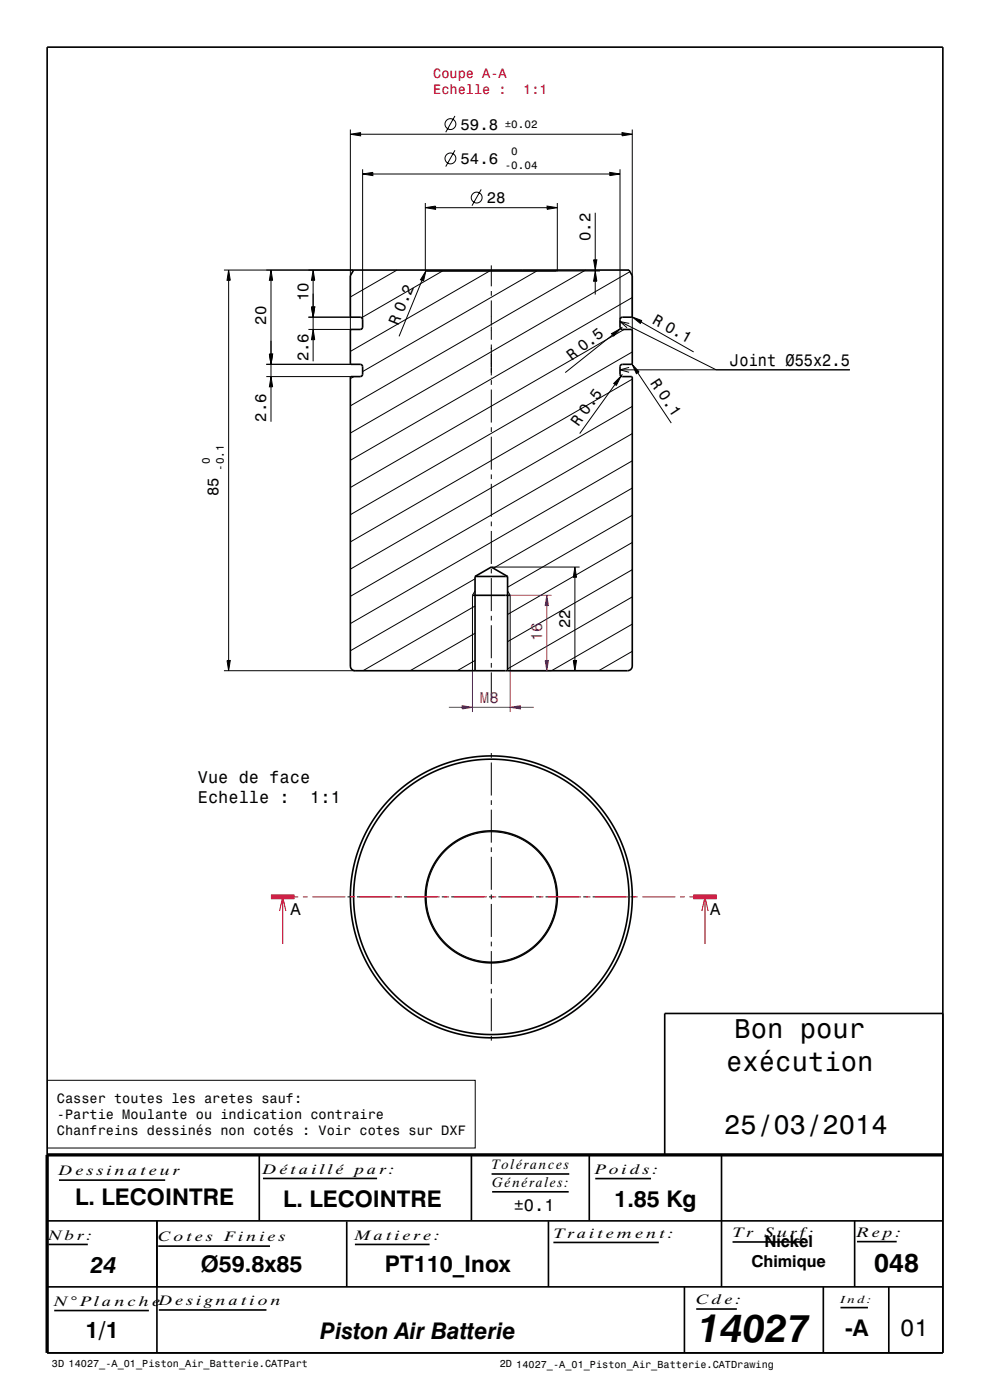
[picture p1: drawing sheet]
<svg xmlns="http://www.w3.org/2000/svg" width="210mm" height="297mm" viewBox="0 0 210 297" stroke-linecap="round" stroke-linejoin="round" font-family="sans-serif">
<g fill="none" stroke="#000" stroke-width=".21">
<path d="M74.3 28.5l2.2-.4v.7zM74.3 27.5v42.5M76.5 28.5h55.4M76.9 36.9l2.2-.3v.7zM76.9 35.9v31.9M79.1 36.9h50.2M96.5 31.9l-1.9 3.4M96.5 24.6l-1.9 3.5M129.3 36.6l2.2 .3-2.2 .4zM131.5 35.9v31.9M131.9 28.1l2.2 .4-2.2 .3zM134.1 27.5v42.5"/>
<path d="M47.5 57.3h27.5M48.5 57.3l.3 2.2h-.6zM48.5 59.5v80.6M84.2 57.3l-9.9 5.7M90.2 44.1l2.2-.4v.7zM90.2 43.1v14.2M92.4 44.1h23.6M93.9 57.5l-17.2 9.9M102.1 40.2l-2 3.4M103.9 57.5l-29.6 17.1M104.2 56.3v4.4M113.9 57.5l-37 21.3"/>
<path d="M116 43.7l2.2 .4-2.2 .3zM118 57.5h9.3M118.2 43.1v14.2M124.2 57.3l-49.9 28.8M125.9 55.1h.7l-.3 2.2zM126.3 57.5l.3 2.2h-.7zM126.3 45.1v10M126.3 57.3v.2M126.3 59.7v2.8M133.6 57.6l-59.3 34.3M56.5 77.3h17.9M56.5 79.9h17.9"/>
<path d="M65.4 67.3h9M65.4 69.9h9M75.1 79.9l-.8 .4M104.2 61.7v1M104.2 63.7v5.4M104.2 69.3v2.8M104.2 73.1v6.5M132.4 69.9l-58.1 33.5M134.1 74.7l-59.8 34.5M134.1 63.1l-59.8 34.5M104.2 80.1v.1M104.2 80.6v1"/>
<path d="M104.2 82.6v7M104.2 90.6v1M104.2 92.6v7M134.1 97.8l-59.8 34.5M134.1 92l-59.8 34.5M134.1 86.2l-59.8 34.5M134.1 80.4l-59.8 34.6M104.2 100.6v1M104.2 102.6v7M104.2 110.6v1M104.2 112.6v7M134.1 115.1l-26.4 15.3"/>
<path d="M134.1 109.3l-26.4 15.3M134.1 103.5l-29.4 17M100.8 134.3l-13.8 8M100.8 128.6l-23.8 13.7M100.8 122.8l-26.5 15.3M100.8 125.3l-.6 1v16M104.2 120.3h18.8M104.2 120.6v1M104.2 122.6v7M104.2 130.6v1M104.2 132.6v7M107.7 125.3l.5 1v16"/>
<path d="M134.1 138.2l-7.1 4.1M134.1 132.4l-17.1 9.9M134.1 126.6l-26.4 15.3M134.1 120.9l-26.4 15.2M47.5 142.3h27.8M48.2 140.1h.6l-.3 2.2zM100.8 140.1l-3.8 2.2M104.2 159.8v1M104.2 140.6v1M104.2 142.6v5.9M104.2 161.8v7M104.2 169.8v1"/>
<path d="M104.2 171.8v7M104.2 179.8v1M73.7 190.3h1M75.7 190.3h7M83.7 190.3h1M85.7 190.3h7M93.7 190.3h1M95.7 190.3h7M103.7 190.3h1M104.2 181.8v7M104.2 189.8v1M104.2 191.8v7"/>
<path d="M104.2 199.8v1M105.7 190.3h7M113.7 190.3h1M115.7 190.3h7M123.7 190.3h1M125.7 190.3h7M133.7 190.3h1M104.2 201.8v7M104.2 209.8v1M104.2 211.8v7M104.2 219.8v1M10.1 229.2h90.7v14.3h-90.7z"/>
<circle cx="95.5" cy="26.3" r="1.15"/>
<circle cx="95.5" cy="33.6" r="1.15"/>
<circle cx="101.1" cy="41.9" r="1.15"/>
<circle cx="104.2" cy="190.3" r="13.8"/>
</g>
<path d="M108.2 126.3h8.8M100.2 142.3v8.8M117 142.3h-8.8v8.8" fill="none" stroke="#800080" stroke-width=".21"/>
<g fill="none" stroke="#000" stroke-width=".35">
<path d="M10 10h190v277h-190zM75 57.3h58.4l.7 1.2v8.7l-2.3 .1-.3 .4v1.7l.1 .2 .4 .3 2.1 .1v7.2l-2.3 .2-.3 .3v1.7l.1 .2 .4 .3 2.1 .1v61.3l-.1 .5-.4 .4-.5 .1h-57.8l-.5-.2-.4-.3-.1-.5v-61.3l2.1-.1 .4-.2 .1-.3v-1.6l-.2-.4-2.4-.2v-7.2l2.1-.1 .4-.2 .1-.3v-1.6l-.2-.4-2.4-.2v-8.7zM90.2 57.3l.2 .2h27.6l.2-.2M100.2 126.3h8M100.8 122.3l3.4-2 3.5 2M100.8 122.3v20M100.8 122.3h6.9M107.7 122.3v20M200 215h-59v30M10 259h190M33.3 259v28M55 245v13.9"/>
<path d="M73.6 259.1v13.9M100 245v13.9M116.3 259.1v13.9M125 244.9v14M153 245v28M181.3 259v14M10 273h190M145.2 273v14M174.6 273v14M188.5 273v14"/>
<circle cx="104.2" cy="190.3" r="29.9"/>
<circle cx="104.2" cy="190.3" r="29.2"/>
<circle cx="104.2" cy="190.3" r="14"/>
</g>
<path d="M200 245h-190v42" fill="none" stroke="#000" stroke-width=".7" stroke-linecap="butt"/>
<path d="M57.5 190.3h5M147 190.3h5" fill="none" stroke="#f00" stroke-width="1" stroke-linecap="butt"/>
<g fill="none" stroke="#f00" stroke-width=".21">
<path d="M59.3 193.3l.7-3 .6 3M60 190.3v10M62.5 190.3h.8M64.3 190.3h1M66.3 190.3h7M74.3 190.3h1M76.3 190.3h7M84.3 190.3h1M86.3 190.3h7M94.3 190.3h1M96.3 190.3h7M104.3 190.3h1"/>
<path d="M106.3 190.3h7M114.3 190.3h1M116.3 190.3h7M124.3 190.3h1M126.3 190.3h7M134.3 190.3h1M136.3 190.3h7M144.3 190.3h1M146.3 190.3h.7M148.9 193.3l.6-3 .7 3M149.5 190.3v10"/>
</g>
<g fill="#000">
<path d="M74.3 28.5l2.2-.4v.7z" fill-rule="evenodd"/>
<path d="M76.9 36.9l2.2-.3v.7z" fill-rule="evenodd"/>
<path d="M129.3 36.6l2.2 .3-2.2 .4z" fill-rule="evenodd"/>
<path d="M131.9 28.1l2.2 .4-2.2 .3z" fill-rule="evenodd"/>
<path d="M48.5 57.3l.3 2.2h-.6z" fill-rule="evenodd"/>
<path d="M90.2 44.1l2.2-.4v.7z" fill-rule="evenodd"/>
<path d="M116 43.7l2.2 .4-2.2 .3z" fill-rule="evenodd"/>
<path d="M125.9 55.1h.7l-.3 2.2z" fill-rule="evenodd"/>
<path d="M126.3 57.5l.3 2.2h-.7z" fill-rule="evenodd"/>
<path d="M48.2 140.1h.6l-.3 2.2z" fill-rule="evenodd"/>
</g>
<g fill="#800080">
<path d="M108.2 150.1l2.2-.4v.7z" fill-rule="evenodd"/>
<path d="M98 149.7l2.2 .4-2.2 .3z" fill-rule="evenodd"/>
</g>
<path d="M95.2 150.1h2.8M98 149.7l2.2 .4-2.2 .3zM100.2 150.1h8M108.2 150.1l2.2-.4v.7zM110.4 150.1h2.8" fill="none" stroke="#800080" stroke-width=".21"/>
<g fill="#800080">
<path d="M115.6 140.1h.7l-.3 2.2z" fill-rule="evenodd"/>
<path d="M116 126.3l.3 2.2h-.7z" fill-rule="evenodd"/>
</g>
<path d="M116 126.3l.3 2.2h-.7zM116 128.5v11.6M115.6 140.1h.7l-.3 2.2z" fill="none" stroke="#800080" stroke-width=".21"/>
<g fill="#000">
<path d="M57.5 57.3l.3 2.2h-.7z" fill-rule="evenodd"/>
<path d="M66.4 57.3l.4 2.2h-.7z" fill-rule="evenodd"/>
<path d="M90.3 57.5l-.5 2.1-.6-.2z" fill-rule="evenodd"/>
<path d="M57.1 75.1h.7l-.3 2.2z" fill-rule="evenodd"/>
<path d="M57.1 75.1h.7l-.3 2.2z" fill-rule="evenodd"/>
<path d="M66.1 65.1h.7l-.4 2.2z" fill-rule="evenodd"/>
<path d="M66.1 65.1h.7l-.4 2.2z" fill-rule="evenodd"/>
<path d="M66.4 69.9l.4 2.2h-.7z" fill-rule="evenodd"/>
<path d="M129.7 70.8l1.9-1.1-1.5 1.6z" fill-rule="evenodd"/>
<path d="M134.1 77.3l1.5 1.6-.6 .4z" fill-rule="evenodd"/>
<path d="M134.1 67.2l2.1 .8-.4 .6z" fill-rule="evenodd"/>
<path d="M57.5 79.9l.3 2.2h-.7z" fill-rule="evenodd"/>
<path d="M131.7 79.8l-1 2-.5-.4z" fill-rule="evenodd"/>
<path d="M121.9 120.3l.4 2.2h-.7z" fill-rule="evenodd"/>
<path d="M121.6 140.1h.7l-.4 2.2z" fill-rule="evenodd"/>
</g>
<g fill="none" stroke="#000" stroke-width=".21">
<path d="M57.5 57.3l.3 2.2h-.7zM57.5 59.5v15.6M66.4 57.3l.4 2.2h-.7zM66.4 59.5v5.6M89.5 59.5l-4.8 11.9M90.3 57.5l-.5 2.1-.6-.2zM90.4 57.3l-.1 .2M57.1 75.1h.7l-.3 2.2zM57.5 79.9l.3 2.2h-.7zM57.5 77.3v2.6M66.1 65.1h.7l-.4 2.2zM66.4 69.9l.4 2.2h-.7z"/>
<path d="M66.4 67.3v2.6M66.4 72.1v4.6M129.7 70.8l1.9-1.1-1.5 1.6zM129.9 71.1l-10 7.9M131.5 68.2l20.4 10.3h28.4h-48.8M131.7 79.8l-1 2-.5-.4zM132 79.4l-.3 .4M132 69.4l-.4 .3M133.5 77.9l-2 .6 2 .5M133.5 68.6l-2-.4 1.5 1.3M134 77.2l.1 .1M134 67.2h.1"/>
<path d="M134.1 77.3l1.5 1.6-.6 .4zM134.1 67.2l2.1 .8-.4 .6zM135.3 79.1l7.1 10.7M136 68.3l11.1 6.4M57.5 82.1v7.4M130.5 81.6l-7.5 10.4M121.9 120.3l.4 2.2h-.7zM121.9 122.5v17.6M121.6 140.1h.7l-.4 2.2z"/>
</g>
<g fill="none" stroke="#000" stroke-width=".35">
<path d="M12.5 250.4h22.5M55.8 250h24.2M104.3 249.1h16.5M104.4 252.8h16.2M126.3 250h11.8M10.3 264h8.3M11.5 278h20.1M33.6 264.4h23.7M33.7 277.9h22.8M75.3 264h15.8M117.4 263.6h22.3M147.7 277.7h8.6"/>
<path d="M155.4 263.5h15.1M178.3 277.4h5.8M181.8 263.4h8.4"/>
</g>
<text font-size="8.3" x="148.1" y="284.7">14027</text>
<g font-size="5.8">
<text x="155.8" y="220.2">Bon pour</text>
<text x="154.1" y="227.1">exécution</text>
<text x="153.6" y="240.6">25/03/2014</text>
</g>
<text font-size="5.6" x="185.5" y="269.9">048</text>
<text font-size="5" x="190.9" y="283.3">01</text>
<g font-size="4.9">
<text x="16" y="255.6">L. LECOINTRE</text>
<text x="60" y="256">L. LECOINTRE</text>
<text x="130.3" y="256">1.85 Kg</text>
<text x="42.6" y="269.7">Ø59.8x85</text>
<text x="81.6" y="269.7">PT110_Inox</text>
<text x="19.2" y="270">24</text>
<text x="18.2" y="283.9">1/1</text>
<text x="67.9" y="284">Piston Air Batterie</text>
<text x="179.3" y="283.4">-A</text>
</g>
<g font-size="3.6">
<text x="154.9" y="77.6">Joint Ø55x2.5</text>
<text x="42" y="166">Vue de face</text>
<text x="42" y="170.3">Echelle :</text>
<text x="65.8" y="170.3">1:1</text>
<text x="61.6" y="194.2">A</text>
<text x="150.7" y="194.2">A</text>
<text x="109" y="257">±0.1</text>
</g>
<g font-size="3.5">
<text x="159.4" y="268.7">Chimique</text>
<text x="162.1" y="264.5">Nickel</text>
</g>
<g font-size="3.3">
<text x="97.7" y="27.5">59.8</text>
<text x="97.7" y="34.8">54.6</text>
<text x="103.3" y="43.1">28</text>
<text x="125.3" y="51.1" transform="rotate(-90 125.3 51.1)">0.2</text>
<text x="65.4" y="63.9" transform="rotate(-90 65.4 63.9)">10</text>
<text x="56.5" y="68.9" transform="rotate(-90 56.5 68.9)">20</text>
<text x="84.5" y="69.2" transform="rotate(-68 84.5 69.2)">R 0.2</text>
<text x="138.2" y="68.4" transform="rotate(29 138.2 68.4)">R 0.1</text>
<text x="65.4" y="76.7" transform="rotate(-90 65.4 76.7)">2.6</text>
<text x="121.3" y="76.6" transform="rotate(-38 121.3 76.6)">R 0.5</text>
<text x="137.9" y="81.1" transform="rotate(56 137.9 81.1)">R 0.1</text>
<text x="56.5" y="89.5" transform="rotate(-90 56.5 89.5)">2.6</text>
<text x="122.7" y="90.7" transform="rotate(-54 122.7 90.7)">R 0.5</text>
<text x="46.4" y="105.3" transform="rotate(-90 46.4 105.3)">85</text>
<text x="120.9" y="133.3" transform="rotate(-90 120.9 133.3)">22</text>
</g>
<g font-size="3.3" fill="#800080">
<text x="115" y="136" transform="rotate(-90 115 136)">16</text>
<text x="101.8" y="149.1">M8</text>
</g>
<g font-size="2.9" fill="#f00">
<text x="91.9" y="16.5">Coupe A-A</text>
<text x="91.9" y="20">Echelle :</text>
<text x="111" y="20">1:1</text>
</g>
<g font-size="2.9">
<text x="12.1" y="234">Casser toutes les aretes sauf:</text>
<text x="12.1" y="237.4">-Partie Moulante ou indication contraire</text>
<text x="12.1" y="240.9">Chanfreins dessinés non cotés : Voir cotes sur DXF</text>
<text x="12.5" y="249.4">D e s s i n a t e u r</text>
<text x="55.8" y="249">D é t a i l l é</text>
<text x="75.3" y="249">pa r :</text>
<text x="104.3" y="248.1">Tolérances</text>
<text x="104.4" y="251.8">Générales:</text>
<text x="126.3" y="249">Po i d s :</text>
<text x="10.3" y="263">Nb r :</text>
<text x="33.6" y="263.4">C o t e s</text>
<text x="47.6" y="263.4">Fi n i e s</text>
<text x="75.3" y="263">Ma t i e r e :</text>
<text x="117.4" y="262.6">Tr a i t e m e n t :</text>
<text x="155.4" y="262.5">Tr</text>
<text x="162.2" y="262.5">S u r f:</text>
<text x="181.8" y="262.4">R e p:</text>
<text x="11.5" y="277">N° Pl a n c h e</text>
<text x="33.7" y="276.9">D e s i gn a t i o n</text>
<text x="147.7" y="276.7">C d e :</text>
</g>
<g font-size="2.3">
<text x="107.1" y="27.1">±0.02</text>
<text x="107.1" y="35.9">-0.04</text>
<text x="108.5" y="32.9">0</text>
<text x="44.5" y="98.5" transform="rotate(-90 44.5 98.5)">0</text>
<text x="47.5" y="99.9" transform="rotate(-90 47.5 99.9)">-0.1</text>
</g>
<g font-size="2.2">
<text x="178.3" y="276.4">In d :</text>
<text x="11" y="290.1">3D 14027_-A_01_Piston_Air_Batterie.CATPart</text>
<text x="106" y="290.1">2D 14027_-A_01_Piston_Air_Batterie.CATDrawing</text>
</g>
</svg>
